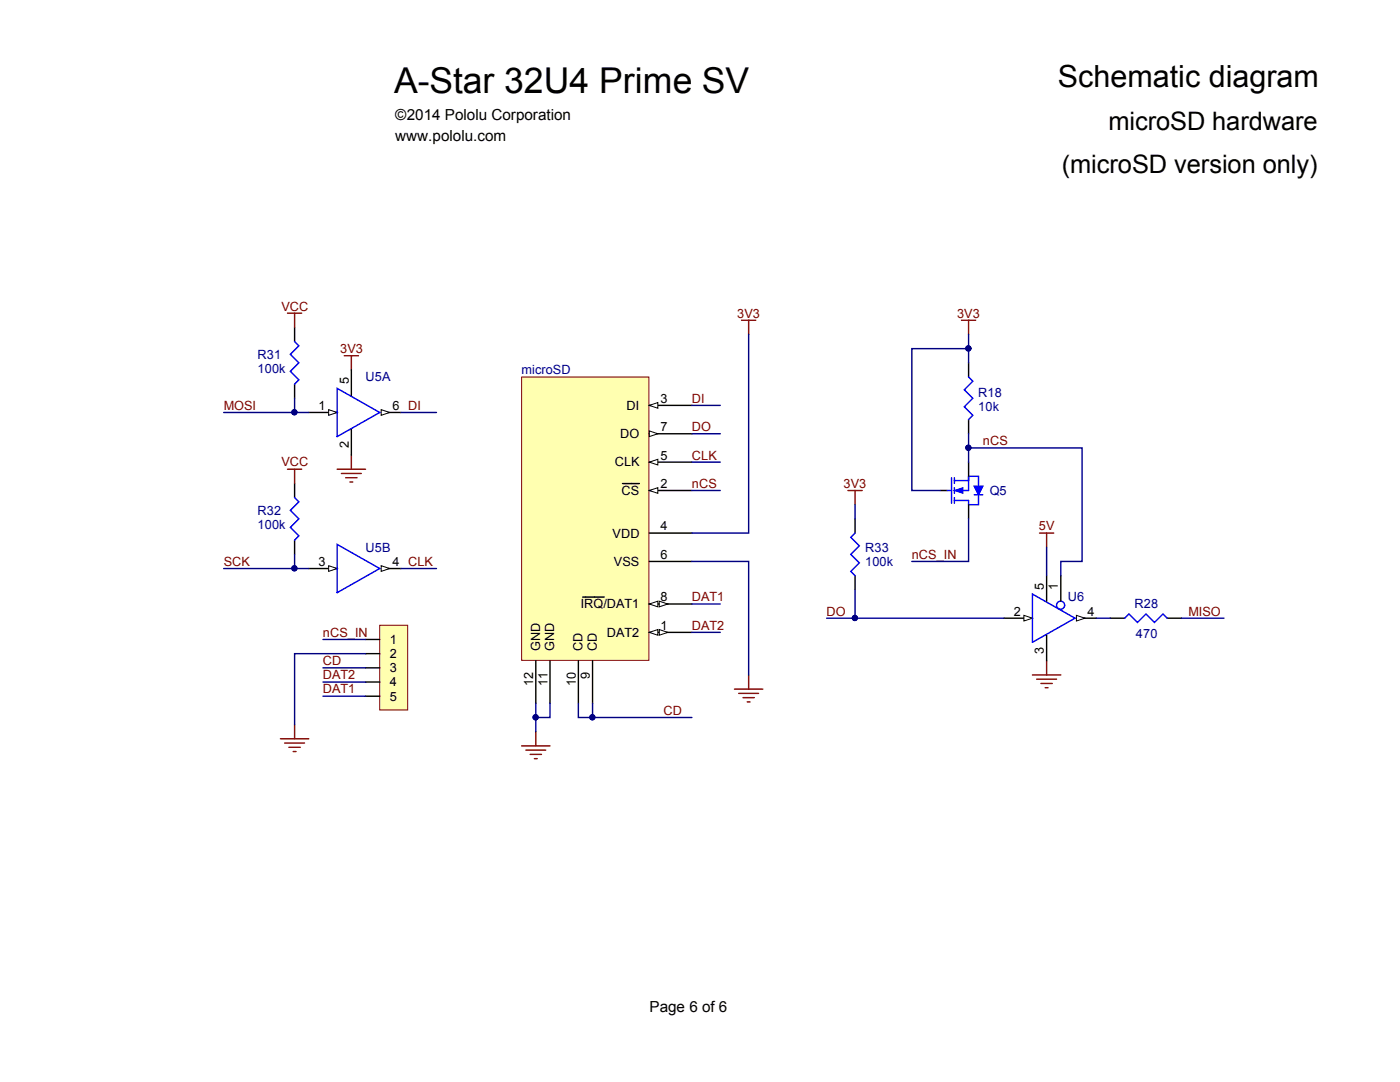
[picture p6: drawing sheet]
<svg xmlns="http://www.w3.org/2000/svg" width="279mm" height="216mm" viewBox="0 0 279 216" stroke-linecap="round" stroke-linejoin="round" font-family="sans-serif">
<path d="M104.1 75.2h25.4v56.6h-25.4z" fill="#ffffb0" stroke="#800000" stroke-width=".2"/>
<path d="M129.6 126.2h8.5" fill="none" stroke="#000" stroke-width=".28"/>
<g fill="#fff" stroke="#000" stroke-width=".2">
<path d="M129.6 126.2l1.7-.6v1.1z"/>
<path d="M131.6 125.6l1.7 .6-1.7 .5z"/>
</g>
<path d="M129.6 97.9h8.5" fill="none" stroke="#000" stroke-width=".28"/>
<path d="M129.6 97.9l1.7-.6v1.1z" fill="#fff" stroke="#000" stroke-width=".2"/>
<path d="M124.2 96.5h3.4M129.6 80.9h8.5" fill="none" stroke="#000" stroke-width=".28"/>
<path d="M129.6 80.9l1.7-.6v1.2z" fill="#fff" stroke="#000" stroke-width=".2"/>
<path d="M129.6 92.2h8.5M129.6 106.4h8.5" fill="none" stroke="#000" stroke-width=".28"/>
<path d="M129.6 92.2l1.7-.6v1.2z" fill="#fff" stroke="#000" stroke-width=".2"/>
<path d="M129.6 86.6h8.5M129.6 112h8.5" fill="none" stroke="#000" stroke-width=".28"/>
<path d="M129.6 86l1.7 .6-1.7 .5z" fill="#fff" stroke="#000" stroke-width=".2"/>
<path d="M129.6 120.5h8.5" fill="none" stroke="#000" stroke-width=".28"/>
<g fill="#fff" stroke="#000" stroke-width=".2">
<path d="M129.6 120.5l1.7-.5v1.1z"/>
<path d="M131.6 120l1.7 .5-1.7 .6z"/>
</g>
<path d="M76.1 82.3h3.9M116.3 119.1h4.3M106.9 131.8v8.5M109.8 131.8v8.5M115.4 131.8v8.5M118.3 131.8v8.5" fill="none" stroke="#000" stroke-width=".28"/>
<g fill="none" stroke="#800000" stroke-width=".28">
<path d="M68.7 71h2.8M70.1 71v2.8M148 63.9h2.8M149.4 63.9v2.8M191.9 63.9h2.8M193.3 63.9v2.8M67.3 93.6h5.7M68.1 94.5h4M69 95.3h2.3M69.8 96.2h.6M70.1 90.8v2.8M207.5 106.4h2.8"/>
<path d="M208.9 106.4v2.8M146.6 137.5h5.6M147.4 138.4h4M148.3 139.2h2.2M149.4 134.7v2.8M206 134.7h5.7M206.9 135.5h4M207.7 136.4h2.3M208.6 137.2h.6M208.9 131.8v2.9M104.1 148.8h5.7M104.9 149.7h4"/>
<path d="M105.8 150.5h2.3M106.6 151.4h.6M106.9 146v2.8M149.1 140.1h.6"/>
</g>
<path d="M76.1 81.7l1.7 .6-1.7 .6z" fill="#fff" stroke="#000" stroke-width=".2"/>
<path d="M61.6 82.3h5.7" fill="none" stroke="#000" stroke-width=".28"/>
<path d="M65.6 81.7l1.7 .6-1.7 .6z" fill="#fff" stroke="#000" stroke-width=".2"/>
<path d="M67.3 77.5l8.5 4.8-8.5 4.8z" fill="none" stroke="#00f" stroke-width=".28"/>
<path d="M70.1 73.8v5.1M70.1 85.7v5.1M76.1 113.4h3.9" fill="none" stroke="#000" stroke-width=".28"/>
<path d="M76.1 112.9l1.7 .5-1.7 .6z" fill="#fff" stroke="#000" stroke-width=".2"/>
<path d="M61.6 113.4h5.7" fill="none" stroke="#000" stroke-width=".28"/>
<path d="M65.6 112.9l1.7 .5-1.7 .6z" fill="#fff" stroke="#000" stroke-width=".2"/>
<path d="M67.3 108.6l8.5 4.8-8.5 4.9z" fill="none" stroke="#00f" stroke-width=".28"/>
<path d="M214.8 123.4h4" fill="none" stroke="#000" stroke-width=".28"/>
<path d="M214.8 122.8l1.7 .6-1.7 .5z" fill="#fff" stroke="#000" stroke-width=".2"/>
<path d="M200.4 123.4h5.6" fill="none" stroke="#000" stroke-width=".28"/>
<path d="M204.3 122.8l1.7 .6-1.7 .5z" fill="#fff" stroke="#000" stroke-width=".2"/>
<g fill="none" stroke="#00f" stroke-width=".28">
<path d="M193.3 75.2l.9 .9-1.7 1.7 1.7 1.7-1.7 1.7 1.7 1.7-.9 .8M189.1 97.9h.8M189.9 95.3v5.1M190.5 95.9h2.8M190.5 95.3v1.2M190.5 97.3v1.1M190.5 99.3v1.1M194.4 98.7h1.7M195.3 97v-2h-2v2.9h-2.8M195.3 98.7v2h-2v-.8h-2.8M206 118.5l8.5 4.9-8.5 4.8zM224.4 123.4l.9-.9 1.7 1.7 1.7-1.7 1.7 1.7 1.7-1.7 .8 .9"/>
<circle cx="211.7" cy="120.8" r=".81"/>
</g>
<path d="M193.3 72.4v2.8M187.6 97.9h1.5M193.3 83.7v2.9M193.3 92.2v2.8M193.3 100.7v2.8M208.9 114.9v5.1M211.7 114.9v5.1M208.9 126.7v5.1M221.6 123.4h2.8M232.9 123.4h2.9" fill="none" stroke="#000" stroke-width=".28"/>
<path d="M190.5 97.9l1.7-.6v1.1z" fill="#00f" stroke="#00f" stroke-width=".2"/>
<path d="M194.4 97h1.7l-.8 1.7z" fill="#00f" stroke="#00f" stroke-width=".28"/>
<path d="M56 147.4h5.6M56.8 148.3h4M57.7 149.1h2.2M58.5 150h.6M58.8 144.6v2.8" fill="none" stroke="#800000" stroke-width=".28"/>
<path d="M75.8 124.8h5.6v16.9h-5.6z" fill="#ffffb0" stroke="#800000" stroke-width=".2"/>
<path d="M58.8 65.3v2.9M58.8 76.6v2.9M58.8 96.5v2.8M58.8 107.8v2.8M170.6 103.5v2.9M170.6 114.9v2.8M73 127.6h2.8M73 130.4h2.8M73 136.1h2.8M73 133.3h2.8M73 138.9h2.8" fill="none" stroke="#000" stroke-width=".28"/>
<path d="M58.8 68.2l.8 .8-1.7 1.7 1.7 1.7-1.7 1.7 1.7 1.7-.8 .8M58.8 99.3l.8 .8-1.7 1.7 1.7 1.7-1.7 1.7 1.7 1.7-.8 .9M170.6 106.4l-.8 .8 1.7 1.7-1.7 1.7 1.7 1.7-1.7 1.7 .8 .9" fill="none" stroke="#00f" stroke-width=".28"/>
<path d="M57.4 62.5h2.8M58.8 62.5v2.8M57.4 93.6h2.8M58.8 93.6v2.9M169.2 97.9h2.9M170.6 97.9v2.8" fill="none" stroke="#800000" stroke-width=".28"/>
<g fill="none" stroke="#000080" stroke-width=".28">
<path d="M58.8 79.5v2.8M149.4 66.7v39.7h-11.3M193.3 66.7v5.7M193.3 69.6h-11.3v28.3h5.6M44.6 82.3h17M80 82.3h7.1M138.1 80.9h5.6M138.1 86.6h5.6M138.1 92.2h5.6M138.1 97.9h5.6M193.3 86.6v5.6M193.3 89.4h22.7v22.6h-4.3v2.9"/>
<path d="M44.6 113.4h17M58.8 110.6v2.8M80 113.4h7.1M138.1 112h11.3v22.7M170.6 117.7v5.7h29.8M170.6 100.7v2.8M193.3 103.5v8.5h-11.3M208.9 109.2v5.7M64.5 127.6h8.5M64.5 133.3h8.5M64.5 136.1h8.5M64.5 138.9h8.5"/>
<path d="M73 130.4h-14.2v14.2M138.1 120.5h5.6M138.1 126.2h5.6M165 123.4h5.6M218.8 123.4h2.8M235.8 123.4h8.5M106.9 140.3v2.9h2.9v-2.9M106.9 143.2v2.8M115.4 140.3v2.9h2.9v-2.9M118.3 143.2h19.8"/>
</g>
<g fill="#000080" stroke="#000080" stroke-width=".2">
<circle cx="118.2" cy="143.1" r=".52"/>
<circle cx="106.9" cy="143.1" r=".52"/>
<circle cx="58.7" cy="82.3" r=".52"/>
<circle cx="193.3" cy="69.5" r=".52"/>
<circle cx="193.3" cy="89.3" r=".52"/>
<circle cx="170.6" cy="123.3" r=".52"/>
<circle cx="58.7" cy="113.4" r=".52"/>
</g>
<text font-size="7.1" x="78.6" y="18.5">A-Star 32U4 Prime SV</text>
<text font-size="6.1" x="211.1" y="17.3">Schematic diagram</text>
<g font-size="5.1">
<text x="221.2" y="26">microSD hardware</text>
<text x="211.9" y="34.5">(microSD version only)</text>
</g>
<g font-size="3">
<text x="78.9" y="23.9">©2014 Pololu Corporation</text>
<text x="78.9" y="28.2">www.pololu.com</text>
<text x="129.6" y="201.9">Page 6 of 6</text>
</g>
<g font-size="2.5" fill="#800000">
<text x="56.1" y="62">VCC</text>
<text x="147.1" y="63.4">3V3</text>
<text x="191" y="63.4">3V3</text>
<text x="67.9" y="70.4">3V3</text>
<text x="44.6" y="81.7">MOSI</text>
<text x="138.1" y="80.4">DI</text>
<text x="138.1" y="86.1">DO</text>
<text x="196.2" y="88.8">nCS</text>
<text x="56.1" y="93.1">VCC</text>
<text x="138.1" y="91.7">CLK</text>
<text x="138.1" y="97.4">nCS</text>
<text x="168.4" y="97.4">3V3</text>
<text x="207.3" y="105.8">5V</text>
<text x="44.6" y="112.9">SCK</text>
<text x="182" y="111.5">nCS_IN</text>
<text x="138.1" y="119.9">DAT1</text>
<text x="138.1" y="125.6">DAT2</text>
<text x="165" y="122.8">DO</text>
<text x="237.2" y="122.8">MISO</text>
<text x="64.4" y="127">nCS_IN</text>
<text x="64.4" y="132.7">CD</text>
<text x="64.4" y="135.6">DAT2</text>
<text x="64.4" y="138.4">DAT1</text>
<text x="132.4" y="142.6">CD</text>
</g>
<g font-size="2.5" fill="#000080">
<text x="51.4" y="71.6">R31</text>
<text x="51.4" y="74.4">100k</text>
<text x="73" y="76.1">U5A</text>
<text x="104.1" y="74.7">microSD</text>
<text x="195.2" y="82.1">10k</text>
<text x="195.2" y="79.2">R18</text>
<text x="197.5" y="98.7">Q5</text>
<text x="51.4" y="105.6">100k</text>
<text x="51.4" y="102.7">R32</text>
<text x="73" y="110.1">U5B</text>
<text x="172.7" y="112.9">100k</text>
<text x="172.7" y="110.1">R33</text>
<text x="213.1" y="119.9">U6</text>
<text x="226.4" y="121.4">R28</text>
<text x="226.7" y="127.4">470</text>
</g>
<g font-size="2.5">
<text x="69.6" y="76.7" transform="rotate(-90 69.6 76.7)">5</text>
<text x="63.6" y="81.7">1</text>
<text x="78.3" y="81.7">6 DI</text>
<text x="125.1" y="81.7">DI</text>
<text x="131.8" y="80.4">3</text>
<text x="69.6" y="89.3" transform="rotate(-90 69.6 89.3)">2</text>
<text x="123.8" y="87.4">DO</text>
<text x="131.8" y="86.1">7</text>
<text x="122.7" y="93.1">CLK</text>
<text x="131.8" y="91.7">5</text>
<text x="124" y="98.7">CS</text>
<text x="131.8" y="97.4">2</text>
<text x="122.3" y="107.3">VDD</text>
<text x="131.8" y="105.8">4</text>
<text x="63.6" y="112.9">3</text>
<text x="78.3" y="112.9">4 CLK</text>
<text x="122.5" y="112.9">VSS</text>
<text x="131.8" y="111.5">6</text>
<text x="131.8" y="119.9">8</text>
<text x="208.4" y="117.7" transform="rotate(-90 208.4 117.7)">5</text>
<text x="211.1" y="117.7" transform="rotate(-90 211.1 117.7)">1</text>
<text x="115.9" y="121.4">IRQ/DAT1</text>
<text x="131.8" y="125.6">1</text>
<text x="202.3" y="122.8">2</text>
<text x="217.1" y="122.8">4</text>
<text x="77.8" y="128.5">1</text>
<text x="77.8" y="131.3">2</text>
<text x="107.8" y="129.8" transform="rotate(-90 107.8 129.8)">GND</text>
<text x="110.6" y="129.8" transform="rotate(-90 110.6 129.8)">GND</text>
<text x="116.3" y="129.8" transform="rotate(-90 116.3 129.8)">CD</text>
<text x="119.1" y="129.8" transform="rotate(-90 119.1 129.8)">CD</text>
<text x="121.1" y="127">DAT2</text>
<text x="208.4" y="130.4" transform="rotate(-90 208.4 130.4)">3</text>
<text x="77.8" y="136.9">4</text>
<text x="77.8" y="134.1">3</text>
<text x="106.4" y="136.9" transform="rotate(-90 106.4 136.9)">12</text>
<text x="109.2" y="136.9" transform="rotate(-90 109.2 136.9)">11</text>
<text x="114.9" y="136.9" transform="rotate(-90 114.9 136.9)">10</text>
<text x="117.7" y="135.5" transform="rotate(-90 117.7 135.5)">9</text>
<text x="77.8" y="139.8">5</text>
</g>
</svg>
